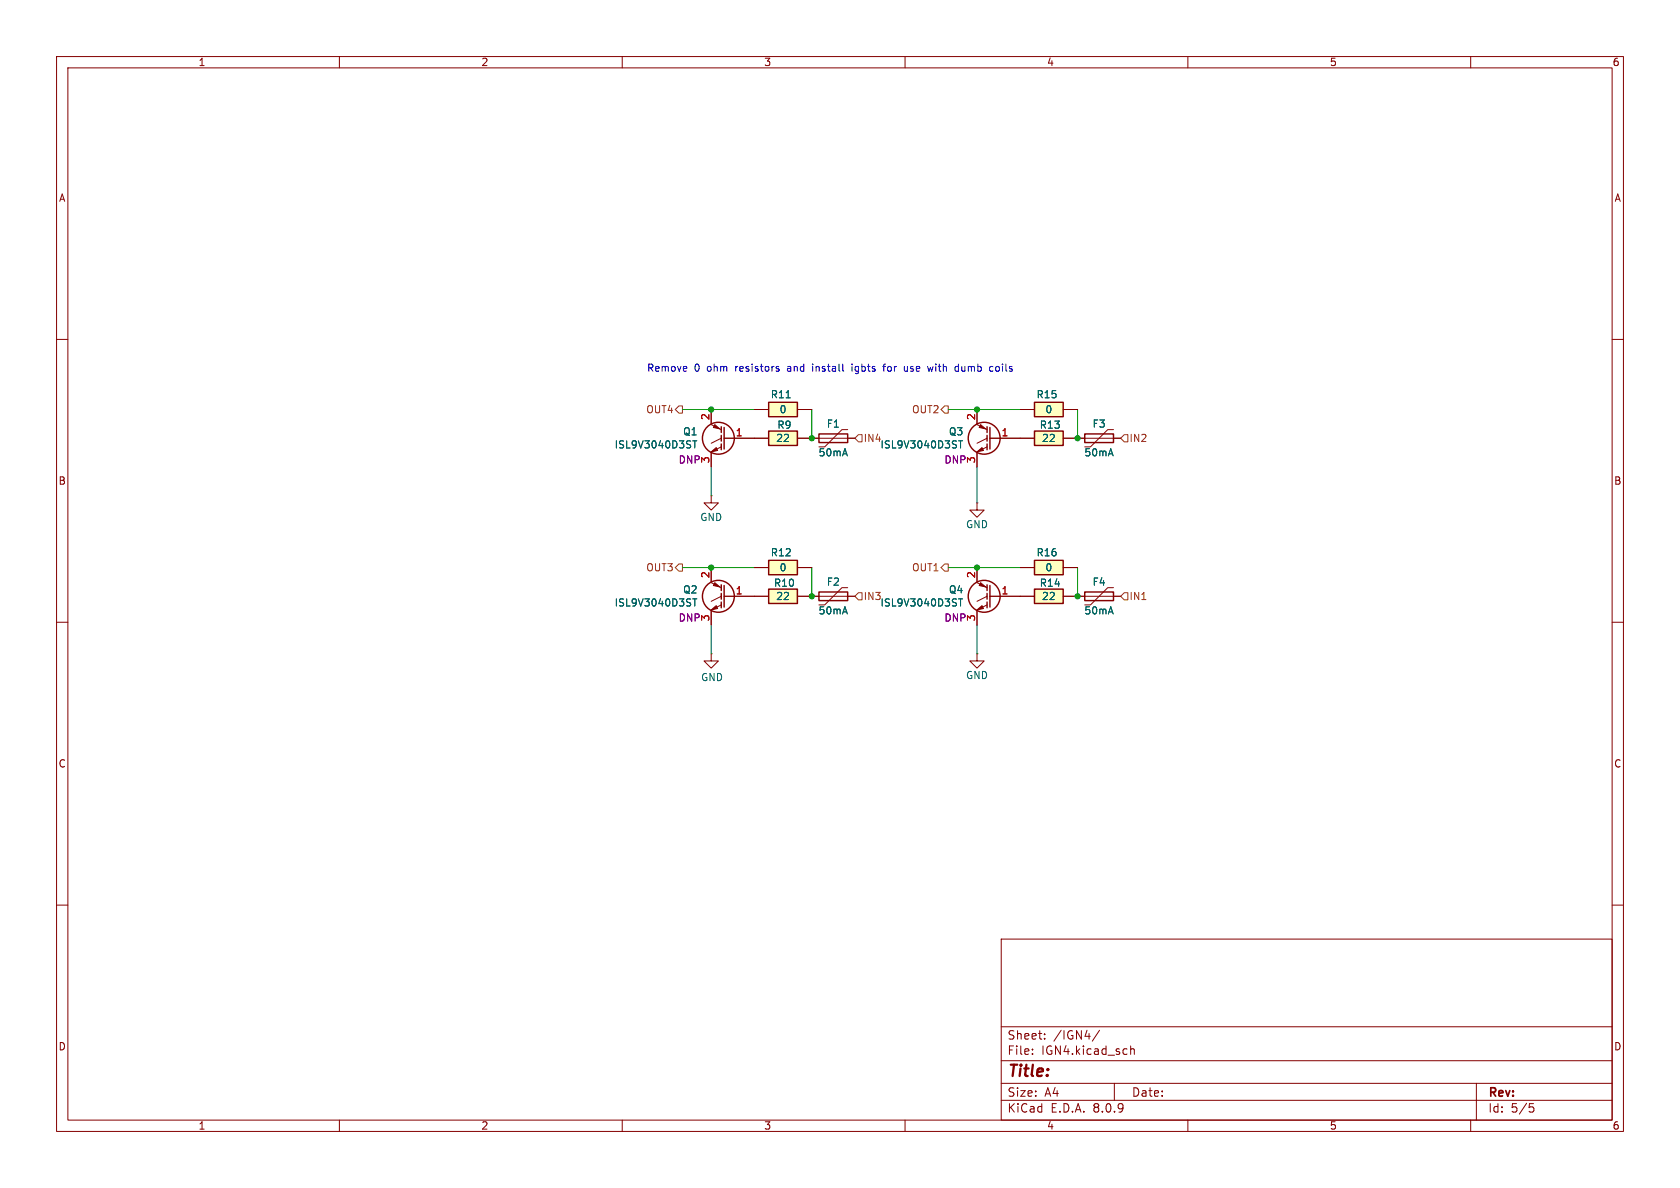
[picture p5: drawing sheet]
<svg xmlns="http://www.w3.org/2000/svg" width="297mm" height="210mm" viewBox="0 0 297 210" stroke-linecap="round" stroke-linejoin="round" font-family="sans-serif">
<g fill="none" stroke="#840000" stroke-width=".18">
<path d="M10 10h277v190h-277zM12 12h273v186h-273zM60 10v2M110 10v2M160 10v2M210 10v2M260 10v2M10 60h2M285 60h2M172.7 88.9v1.3h1.3l-1.3 1.2-1.3-1.2h1.3M172.7 88.9h.1M10 110h2"/>
<path d="M172.7 115.6v1.2h1.3l-1.3 1.3-1.3-1.3h1.3M172.7 115.6h.1M172.7 103l1.8 .9M172.7 100.3v2.6M172.7 108v2.5M174.5 106.9l-1.8 .9M174.5 105.4l-1.8 .9M175 105.4h5.3M285 110h2M10 160h2M177 166h108v32h-108zM285 160h2"/>
<path d="M60 198v2M110 198v2M160 198v2M177 194.5h108M177 191.5h108M177 187.5h108M177 181.5h108M182.5 186.3v.1M182.5 185.5v.1M184.7 183.6v.1M184.7 182.8v.1M194.4 182.1l-1.3 2"/>
<path d="M197 191.5v3M199.9 184.9v1.5M199.9 185.5l.2-.1 .4 .1v.9M210 198v2M260 198v2M261 191.5v6.5M270.4 195.1h.7M270.5 195.7h.4l.3 .3-.2 .5-.5 .1"/>
</g>
<g fill="none" stroke="#840000" stroke-width=".25">
<path d="M174.5 103.4v1M174.5 104.9v1M174.5 106.4v1M175 103.5v3.8"/>
<circle cx="174" cy="105.4" r="2.82"/>
</g>
<g fill="#840000" stroke="#840000" stroke-width=".18">
<path d="M172.7 107.8l.9-.7 .3 .5z"/>
<path d="M173.4 103l.8 .8-1.1-.3z"/>
</g>
<path d="M169.5 105.9h.7M169.8 105.9v1.2" fill="none" stroke="#006464" stroke-width=".18"/>
<path d="M182.9 71.1h5.1v2.6h-5.1z" fill="#ffffc2"/>
<path d="M182.9 71.1h5.1v2.6h-5.1z" fill="none" stroke="#840000" stroke-width=".25"/>
<path d="M180.3 72.4h2.6M188 72.4h2.5" fill="none" stroke="#840000" stroke-width=".18"/>
<path d="M182.9 76.2h5.1v2.5h-5.1z" fill="#ffffc2"/>
<path d="M182.9 76.2h5.1v2.5h-5.1zM191.8 76.7h5v1.5h-5zM191.8 104.6h5v1.6h-5z" fill="none" stroke="#840000" stroke-width=".25"/>
<path d="M180.3 77.5h2.6M188 77.5h10.1M196.8 75.9h-1l-3 3.1h-1M190.5 105.4h7.6M196.8 103.9h-1l-3 3h-1" fill="none" stroke="#840000" stroke-width=".18"/>
<path d="M182.9 99.1h5.1v2.5h-5.1z" fill="#ffffc2"/>
<path d="M182.9 99.1h5.1v2.5h-5.1z" fill="none" stroke="#840000" stroke-width=".25"/>
<path d="M180.3 100.3h2.6M188 100.3h2.5" fill="none" stroke="#840000" stroke-width=".18"/>
<path d="M182.9 104.1h5.1v2.6h-5.1z" fill="#ffffc2"/>
<g fill="none" stroke="#840000" stroke-width=".25">
<path d="M174.5 75.4v1.1M174.5 77v1M174.5 78.5v1M175 75.6v3.8M144.8 104.6h5.1v1.6h-5.1zM182.9 104.1h5.1v2.6h-5.1z"/>
<circle cx="174" cy="77.5" r="2.82"/>
</g>
<path d="M172.7 75.1l1.8 .8M172.7 72.4v2.5M174.5 79l-1.8 .9M174.5 77.5l-1.8 .9M175 77.5h5.3M172.7 80v2.6M143.5 105.4h7.6M149.9 103.9h-1.1l-3 3h-1M180.3 105.4h2.6M188 105.4h2.5" fill="none" stroke="#840000" stroke-width=".18"/>
<g fill="#840000" stroke="#840000" stroke-width=".18">
<path d="M172.7 79.9l.9-.8 .3 .5z"/>
<path d="M173.4 75.1l.8 .7-1.1-.2z"/>
</g>
<path d="M169.5 77.9h.7M169.8 77.9v1.3" fill="none" stroke="#006464" stroke-width=".18"/>
<path d="M135.9 76.2h5.1v2.5h-5.1z" fill="#ffffc2"/>
<path d="M135.9 76.2h5.1v2.5h-5.1zM144.8 76.7h5.1v1.5h-5.1z" fill="none" stroke="#840000" stroke-width=".25"/>
<path d="M133.3 77.5h2.6M141 77.5h10.1M149.9 75.9h-1.1l-3 3.1h-1" fill="none" stroke="#840000" stroke-width=".18"/>
<path d="M135.9 71.1h5.1v2.6h-5.1z" fill="#ffffc2"/>
<path d="M135.9 71.1h5.1v2.6h-5.1z" fill="none" stroke="#840000" stroke-width=".25"/>
<path d="M133.3 72.4h2.6M141 72.4h2.5" fill="none" stroke="#840000" stroke-width=".18"/>
<path d="M139 70.3h.7" fill="none" stroke="#006464" stroke-width=".18"/>
<path d="M135.9 99.1h5.1v2.5h-5.1z" fill="#ffffc2"/>
<g fill="none" stroke="#840000" stroke-width=".25">
<path d="M127.5 75.4v1.1M127.5 77v1M127.5 78.5v1M128 75.6v3.8M135.9 99.1h5.1v2.5h-5.1zM127.5 103.4v1M127.5 104.9v1M127.5 106.4v1M128 103.5v3.8"/>
<circle cx="127" cy="77.5" r="2.82"/>
<circle cx="127" cy="105.4" r="2.82"/>
</g>
<g fill="none" stroke="#840000" stroke-width=".18">
<path d="M125.7 75.1l1.8 .8M125.7 72.4v2.5M127.5 79l-1.8 .9M127.5 77.5l-1.8 .9M128 77.5h5.3M125.7 87.6v1.3h1.3l-1.3 1.3-1.2-1.3h1.2M125.7 87.6h.1M125.7 80v2.6M125.7 115.6v1.2h1.3l-1.3 1.3-1.2-1.3h1.2M125.7 115.6h.1M125.7 100.3v2.6M125.7 108v2.5"/>
<path d="M125.7 103l1.8 .9M127.5 106.9l-1.8 .9M127.5 105.4l-1.8 .9M128 105.4h5.3M133.3 100.3h2.6M141 100.3h2.5"/>
</g>
<g fill="#840000" stroke="#840000" stroke-width=".18">
<path d="M125.7 79.9l.9-.8 .3 .5z"/>
<path d="M126.4 75.1l.9 .7-1.2-.2z"/>
<path d="M125.7 107.8l.9-.7 .3 .5z"/>
<path d="M126.4 103l.9 .8-1.2-.3z"/>
</g>
<path d="M122.5 77.9h.7M122.8 77.9v1.3M122.5 105.9h.7M122.8 105.9v1.2" fill="none" stroke="#006464" stroke-width=".18"/>
<path d="M135.9 104.1h5.1v2.6h-5.1z" fill="#ffffc2"/>
<path d="M135.9 104.1h5.1v2.6h-5.1z" fill="none" stroke="#840000" stroke-width=".25"/>
<g fill="none" stroke="#840000" stroke-width=".18">
<path d="M125.7 72.4v2.5M128 77.5h7.9M133.3 72.4h2.6M141 77.5h3.8M141 72.4h2.5M149.9 77.5h1.2M172.7 72.4v2.5M175 77.5h7.9M180.3 72.4h2.6M188 77.5h3.8M188 72.4h2.5M196.8 77.5h1.3"/>
<path d="M125.7 80v2.6M172.7 80v2.6M125.7 100.3v2.6M125.7 108v2.5M128 105.4h7.9M133.3 100.3h2.6M141 105.4h3.8M141 100.3h2.5M149.9 105.4h1.2M172.7 100.3v2.6M172.7 108v2.5M175 105.4h7.9"/>
<path d="M180.3 100.3h2.6M188 105.4h3.8M188 100.3h2.5M196.8 105.4h1.3"/>
</g>
<path d="M120 71.8h.6v1.2h-.6l-.6-.6zM151.8 76.8h.6v1.3h-.6l-.7-.6zM167 71.8h.6v1.2h-.6l-.6-.6zM198.8 76.8h.6v1.3h-.6l-.7-.6zM120 99.7h.6v1.3h-.6l-.6-.7zM167 99.7h.6v1.3h-.6l-.6-.7zM151.8 104.8h.6v1.2h-.6l-.7-.6zM198.1 105.4l.7-.6h.6v1.2h-.6z" fill="none" stroke="#725600" stroke-width=".18"/>
<g fill="none" stroke="#0000c2" stroke-width=".18">
<path d="M137.4 65.2l.3 .1v.1l-.1 .2h-.3M137.4 64.8h.3M143.7 64.4v.1M143.7 64.8v.8M150.6 64.4v.1M150.6 64.8v.8M156.1 64.8h.5M156.6 64.4l-.4 .1v1.1M160.4 65.5l-.2 .1h-.3M160.4 64.8v.8M165 64.8l-.3 .8-.2-.6M169.1 64.8h.3"/>
<path d="M169.4 65.6h-.3M169.4 64.4v1.2M175.4 64.8h.1M175.5 65.6h-.1M176.4 64.8h-.3l-.1 .2 .1 .5 .3 .1"/>
</g>
<path d="M120.6 72.4h12.7M143.5 72.4v5.1M167.6 72.4h12.7M190.5 72.4v5.1M125.7 82.6v5M172.7 82.6v6.3M120.6 100.3h12.7M125.7 110.5v5.1M143.5 100.3v5.1M167.6 100.3h12.7M172.7 110.5v5.1M190.5 100.3v5.1" fill="none" stroke="#009600" stroke-width=".18"/>
<path d="M122.5 77.9h.7M122.8 77.9v1.3M139 70.3h.7M169.5 77.9h.7M169.8 77.9v1.3M122.5 105.9h.7M122.8 105.9v1.2M169.5 105.9h.7M169.8 105.9v1.2" fill="none" stroke="#006464" stroke-width=".18"/>
<g fill="#009600" stroke="#009600" stroke-width=".18">
<circle cx="125.7" cy="100.3" r=".46"/>
<circle cx="125.7" cy="72.4" r=".46"/>
<circle cx="143.5" cy="77.5" r=".46"/>
<circle cx="143.5" cy="105.4" r=".46"/>
<circle cx="172.7" cy="72.4" r=".46"/>
<circle cx="190.5" cy="105.4" r=".46"/>
<circle cx="190.5" cy="77.5" r=".46"/>
<circle cx="172.7" cy="100.3" r=".46"/>
</g>
<text font-size="2.8" fill="#840000" x="178" y="190.9">Title:</text>
<g font-size="2.1" fill="#840000">
<text x="178" y="184">Sheet:</text>
<text x="186.2" y="184">/IGN4/</text>
<text x="178" y="186.7">File:</text>
<text x="184.1" y="186.7">IGN4.kicad_sch</text>
<text x="178" y="196.9">KiCad</text>
<text x="178" y="194.1">Size:</text>
<text x="184.7" y="194.1">A4</text>
<text x="185.7" y="196.9">E.D.A.</text>
<text x="193.3" y="196.9">8.0.9</text>
<text x="200" y="194.1">Date:</text>
<text x="263" y="194.3">Rev:</text>
<text x="263" y="196.9">Id:</text>
<text x="267.1" y="196.9">5/5</text>
</g>
<g font-size="1.8" fill="#840000">
<text x="35" y="11.9">1</text>
<text x="85" y="11.9">2</text>
<text x="135" y="11.9">3</text>
<text x="185" y="11.9">4</text>
<text x="235" y="11.9">5</text>
<text x="285" y="11.9">6</text>
<text x="10.3" y="35.9">A</text>
<text x="285.3" y="35.9">A</text>
<text x="10.3" y="85.9">B</text>
<text x="285.3" y="85.9">B</text>
<text x="10.3" y="135.9">C</text>
<text x="285.3" y="135.9">C</text>
<text x="10.3" y="185.9">D</text>
<text x="285.3" y="185.9">D</text>
<text x="35" y="199.9">1</text>
<text x="85" y="199.9">2</text>
<text x="135" y="199.9">3</text>
<text x="185" y="199.9">4</text>
<text x="235" y="199.9">5</text>
<text x="285" y="199.9">6</text>
</g>
<g font-size="1.8" fill="#0000c2">
<text x="114.3" y="65.8">Remove</text>
<text x="122.7" y="65.8">0</text>
<text x="125.1" y="65.8">ohm</text>
<text x="130.3" y="65.8">resistors</text>
<text x="139.7" y="65.8">and</text>
<text x="144.3" y="65.8">install</text>
<text x="151.4" y="65.8">igbts</text>
<text x="157.3" y="65.8">for</text>
<text x="161.1" y="65.8">use</text>
<text x="165.5" y="65.8">with</text>
<text x="170.5" y="65.8">dumb</text>
<text x="176.8" y="65.8">coils</text>
</g>
<g font-size="1.8" fill="#006464">
<text x="136.2" y="70.6">R11</text>
<text x="183.2" y="70.6">R15</text>
<text x="120.7" y="77.2">Q1</text>
<text x="137.3" y="76">R9</text>
<text x="137.7" y="73.3">0</text>
<text x="146.1" y="75.8">F1</text>
<text x="167.7" y="77.2">Q3</text>
<text x="183.7" y="76">R13</text>
<text x="184.7" y="73.3">0</text>
<text x="193.1" y="75.8">F3</text>
<text x="108.6" y="79.5">ISL9V3040D3ST</text>
<text x="137.1" y="78.3">22</text>
<text x="144.6" y="80.9">50mA</text>
<text x="155.6" y="79.5">ISL9V3040D3ST</text>
<text x="184.1" y="78.3">22</text>
<text x="191.6" y="80.9">50mA</text>
<text x="123.7" y="92.3">GND</text>
<text x="170.7" y="93.6">GND</text>
<text x="136.2" y="98.5">R12</text>
<text x="137.7" y="101.2">0</text>
<text x="183.2" y="98.5">R16</text>
<text x="184.7" y="101.2">0</text>
<text x="108.6" y="107.4">ISL9V3040D3ST</text>
<text x="120.7" y="105.1">Q2</text>
<text x="136.7" y="103.9">R10</text>
<text x="137.1" y="106.3">22</text>
<text x="146.1" y="103.7">F2</text>
<text x="155.6" y="107.4">ISL9V3040D3ST</text>
<text x="167.7" y="105.1">Q4</text>
<text x="183.7" y="103.9">R14</text>
<text x="184.1" y="106.3">22</text>
<text x="193.1" y="103.7">F4</text>
<text x="144.6" y="108.8">50mA</text>
<text x="191.6" y="108.8">50mA</text>
<text x="123.8" y="120.6">GND</text>
<text x="170.7" y="120.2">GND</text>
</g>
<g font-size="1.8" fill="#725600">
<text x="114.1" y="73.3">OUT4</text>
<text x="161.1" y="73.3">OUT2</text>
<text x="152.6" y="78.3">IN4</text>
<text x="199.6" y="78.3">IN2</text>
<text x="114.1" y="101.2">OUT3</text>
<text x="161.1" y="101.2">OUT1</text>
<text x="152.6" y="106.3">IN3</text>
<text x="199.6" y="106.3">IN1</text>
</g>
<g font-size="1.8" fill="#a90000">
<text x="125.5" y="74.4" transform="rotate(-90 125.5 74.4)">2</text>
<text x="130" y="77.2">1</text>
<text x="172.5" y="74.4" transform="rotate(-90 172.5 74.4)">2</text>
<text x="177" y="77.2">1</text>
<text x="125.5" y="82" transform="rotate(-90 125.5 82)">3</text>
<text x="172.5" y="82" transform="rotate(-90 172.5 82)">3</text>
<text x="125.5" y="102.3" transform="rotate(-90 125.5 102.3)">2</text>
<text x="130" y="105.2">1</text>
<text x="172.5" y="102.3" transform="rotate(-90 172.5 102.3)">2</text>
<text x="177" y="105.2">1</text>
<text x="125.5" y="109.9" transform="rotate(-90 125.5 109.9)">3</text>
<text x="172.5" y="109.9" transform="rotate(-90 172.5 109.9)">3</text>
</g>
<g font-size="1.8" fill="#840084">
<text x="119.9" y="82.1">DNP</text>
<text x="166.9" y="82.1">DNP</text>
<text x="119.9" y="110.1">DNP</text>
<text x="166.9" y="110.1">DNP</text>
</g>
</svg>
